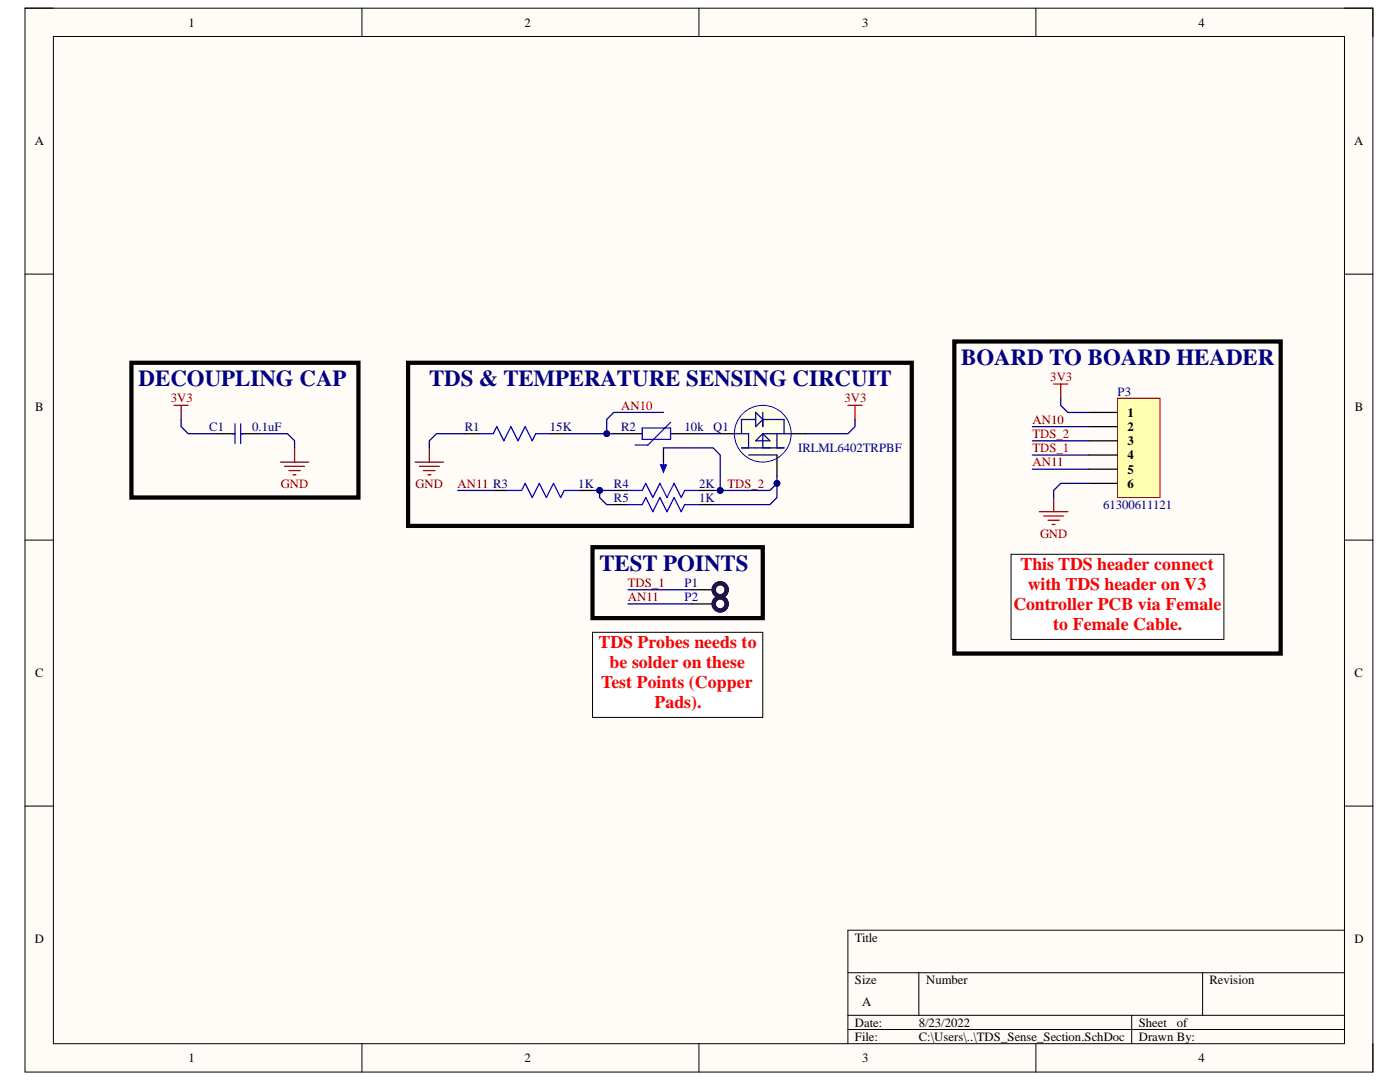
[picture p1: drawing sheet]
<svg xmlns="http://www.w3.org/2000/svg" width="279mm" height="216mm" viewBox="0 0 279 216" stroke-linecap="round" stroke-linejoin="round" font-family="sans-serif">
<path d="M5 1.6h269v212.3h-269z" fill-rule="evenodd" fill="#fffcf8"/>
<path d="M5 1.6h269v212.3h-269z" fill="none" stroke="#000" stroke-width=".2"/>
<path d="M10.7 7.3h257.6v201h-257.6z" fill-rule="evenodd" fill="#fffcf8"/>
<g fill="none" stroke="#000" stroke-width=".2">
<path d="M5 1.6h5.7M10.7 7.3h257.6v201h-257.6zM72.2 1.6v5.7M139.5 1.6v5.7M206.7 1.6v5.7M268.3 1.6h5.7v5.7M5 54.7h5.7M268.3 54.7h5.7M5 107.8h5.7M268.3 107.8h5.7M5 160.8h5.7M268.3 160.9h5.7"/>
<path d="M169.2 194.1h99.1M183.4 194.1v8.5M240 194.1v8.5M268.3 185.6h-99.1v22.7M72.2 208.3v5.6M139.5 208.3v5.6M169.2 202.6h99.1M169.2 205.4h99.1M206.7 208.3v5.6M225.9 202.6v5.7M274 208.3v5.6"/>
</g>
<circle cx="152.2" cy="86.5" r="5.7" fill="#ffffe8"/>
<circle cx="152.2" cy="86.5" r="5.7" fill="none" stroke="#00f" stroke-width=".2"/>
<path d="M43.2 86.5h3.7M48 86.5h3.7M92.8 86.5h2.8M109.8 86.5h2.8M122.5 86.5h5.7M133.8 86.5h5.7M143.7 86.5h2.9M155.1 90.8v4.2M157.9 86.5h2.8M138.1 117.7h4.2M138.1 120.5h4.2" fill="none" stroke="#000" stroke-width=".25"/>
<path d="M146.6 86.5h2.8v2.9M148 89.4h8.5M149.4 90.8h5.7M150.8 83.7h-2.8v2.8M150.8 88l1.4-1.5 1.4 1.5zM150.8 82.3l1.4 1.4-1.4 1.4zM152.2 86.5h5.7M152.2 82.3v2.8M152.2 86.5v2.9M152.2 83.7h4.3v2.8M155.1 86.5v2.9" fill="none" stroke="#0c0087" stroke-width=".25"/>
<g fill="none" stroke="#800000" stroke-width=".25">
<path d="M34.7 80.9h2.9M36.1 80.9v2.8M56 92.2h5.6M56.8 93.1h4M57.7 93.9h2.2M58.5 94.7h.6M58.8 89.4v2.8M82.9 92.2h5.6M83.7 93.1h4M84.6 93.9h2.2M85.4 94.7h.6M85.7 89.4v2.8"/>
<path d="M169.2 80.9h2.8M170.6 80.9v2.8"/>
</g>
<path d="M46.3 86.5h.6M46.9 84.6v3.9M48 86.5h.6M48 84.6v3.9M95.6 86.5h2.8l.7-1.4 1.5 2.9 1.4-2.9 1.4 2.9 1.4-2.9 1.4 2.9 .7-1.5h2.9M128.2 85.4h5.6v2.3h-5.6zM133.8 84.3l-4.5 4.5h-2.6" fill="none" stroke="#00f" stroke-width=".25"/>
<g fill="none" stroke="#20124d" stroke-width=".85">
<circle cx="143.7" cy="117.7" r="1.3"/>
<circle cx="143.7" cy="120.5" r="1.3"/>
</g>
<path d="M223 79.5h8.5v19.8h-8.5z" fill-rule="evenodd" fill="#ffffb0"/>
<path d="M223 79.5h8.5v19.8h-8.5z" fill="none" stroke="#800000" stroke-width=".2"/>
<path d="M98.4 97.9h2.9M115.4 97.9h2.8M217.4 82.3h5.6M217.4 85.1h5.6M217.4 88h5.6M217.4 90.8h5.6M217.4 93.6h5.6M217.4 96.5h5.6M122.5 100.7h2.8M139.5 100.7h2.8" fill="none" stroke="#000" stroke-width=".25"/>
<path d="M210.3 76.6h2.8M211.7 76.6v2.9M210.3 99.3v2.8M207.4 102.1h5.7M208.3 103h4M209.1 103.8h2.3M210 104.7h.6" fill="none" stroke="#800000" stroke-width=".25"/>
<path d="M101.3 97.9h2.8l.7-1.4 1.4 2.8 1.4-2.8 1.4 2.8 1.5-2.8 1.4 2.8 .7-1.4h2.8M125.3 100.7h2.9l.7-1.4 1.4 2.8 1.4-2.8 1.4 2.8 1.4-2.8 1.4 2.8 .8-1.4h2.8" fill="none" stroke="#00f" stroke-width=".25"/>
<path d="M26.2 72.4h45.3v26.9h-45.3zM81.4 72.4h100.6v32.5h-100.6zM190.5 68.1h65.1v62.3h-65.1zM118.2 109.2h34v14.1h-34z" fill="none" stroke="#000" stroke-width=".85"/>
<path d="M112.6 86.5h9.9M139.5 86.5h4.2M170.6 83.7v1.4l-1.4 1.4h-8.5" fill="none" stroke="#000080" stroke-width=".25"/>
<circle cx="121.1" cy="86.5" r=".57" fill="#000080"/>
<circle cx="121.1" cy="86.5" r=".57" fill="none" stroke="#000080" stroke-width=".2"/>
<path d="M132.4 82.3h-9.9l-1.4 1.4v2.8" fill="none" stroke="#000080" stroke-width=".25"/>
<circle cx="121.1" cy="86.5" r=".57" fill="#000080"/>
<circle cx="121.1" cy="86.5" r=".57" fill="none" stroke="#000080" stroke-width=".2"/>
<path d="M211.7 79.5v1.4l1.4 1.4h4.3M36.1 83.7v1.4l1.5 1.4h5.6M51.7 86.5h5.7l1.4 1.5v1.4M155.1 96.5v2.8l-1.5 1.4h-11.3M206 85.1h11.4M206 88h11.4M206 90.8h11.4M206 93.6h11.4M217.4 96.5h-5.7l-1.4 1.4v1.4" fill="none" stroke="#000080" stroke-width=".25"/>
<circle cx="155.1" cy="96.4" r=".57" fill="#000080"/>
<circle cx="155.1" cy="96.4" r=".57" fill="none" stroke="#000080" stroke-width=".2"/>
<path d="M118.2 97.9h4.3" fill="none" stroke="#000080" stroke-width=".25"/>
<circle cx="119.7" cy="97.9" r=".57" fill="#000080"/>
<circle cx="119.7" cy="97.9" r=".57" fill="none" stroke="#000080" stroke-width=".2"/>
<path d="M91.4 97.9h7M92.8 86.5h-5.7l-1.4 1.5v1.4M119.7 97.9v1.4l1.4 1.4h1.4M125.3 117.7h12.8M125.3 120.5h12.8" fill="none" stroke="#000080" stroke-width=".25"/>
<circle cx="119.7" cy="97.9" r=".57" fill="#000080"/>
<circle cx="119.7" cy="97.9" r=".57" fill="none" stroke="#000080" stroke-width=".2"/>
<path d="M142.3 97.9h1.4" fill="none" stroke="#000080" stroke-width=".25"/>
<circle cx="143.7" cy="97.9" r=".57" fill="#000080"/>
<circle cx="143.7" cy="97.9" r=".57" fill="none" stroke="#000080" stroke-width=".2"/>
<path d="M118.2 126.2h34v17h-34z" fill-rule="evenodd" fill="#fff"/>
<path d="M118.2 126.2h34v17h-34z" fill="none" stroke="#000" stroke-width=".2"/>
<path d="M201.8 110.6h42.5v17h-42.5z" fill-rule="evenodd" fill="#fff"/>
<path d="M201.8 110.6h42.5v17h-42.5z" fill="none" stroke="#000" stroke-width=".2"/>
<path d="M122.5 97.9h2.8M139.5 97.9h2.8" fill="none" stroke="#000" stroke-width=".25"/>
<path d="M125.3 97.9h2.9l.7-1.4 1.4 2.8 1.4-2.8 1.4 2.8 1.4-2.8 1.4 2.8 .8-1.4h2.8M132.4 92.2v1.4" fill="none" stroke="#00f" stroke-width=".25"/>
<path d="M131.8 92.8h1.2l-.6 1.4z" fill="#00f"/>
<path d="M131.8 92.8h1.2l-.6 1.4z" fill="none" stroke="#00f" stroke-width=".25"/>
<path d="M132.4 89.4v2.8" fill="none" stroke="#000" stroke-width=".25"/>
<path d="M132.4 89.4h9.9l1.4 1.4v7.1h9.9l1.5-1.4v-1.5" fill="none" stroke="#000080" stroke-width=".25"/>
<circle cx="155.1" cy="96.4" r=".57" fill="#000080"/>
<circle cx="155.1" cy="96.4" r=".57" fill="none" stroke="#000080" stroke-width=".2"/>
<circle cx="143.7" cy="97.9" r=".57" fill="#000080"/>
<circle cx="143.7" cy="97.9" r=".57" fill="none" stroke="#000080" stroke-width=".2"/>
<g font-size="4.6" fill="#000080">
<text x="27.6" y="77.1">DECOUPLING CAP</text>
<text x="85.6" y="77.1">TDS &amp; TEMPERATURE SENSING CIRCUIT</text>
<text x="191.8" y="72.8">BOARD TO BOARD HEADER</text>
<text x="119.6" y="113.8">TEST POINTS</text>
</g>
<g font-size="3.5" fill="#f00">
<text x="203.7" y="113.8">This TDS header connect</text>
<text x="205.1" y="117.7">with TDS header on V3</text>
<text x="202.2" y="121.7">Controller PCB via Female</text>
<text x="210.2" y="125.7">to Female Cable.</text>
<text x="119.5" y="129.3">TDS Probes needs to</text>
<text x="120" y="137.3">Test Points (Copper</text>
<text x="121.7" y="133.3">be solder on these</text>
<text x="130.6" y="141.2">Pads).</text>
</g>
<g font-size="2.5">
<text x="37.6" y="5.3">1</text>
<text x="104.7" y="5.3">2</text>
<text x="172.1" y="5.3">3</text>
<text x="239.2" y="5.3">4</text>
<text x="6.9" y="29">A</text>
<text x="270.2" y="29">A</text>
<text x="7" y="82.1">B</text>
<text x="225" y="83.2">1</text>
<text x="270.4" y="82.1">B</text>
<text x="225" y="86">2</text>
<text x="225" y="88.8">3</text>
<text x="225" y="91.6">4</text>
<text x="225" y="94.5">5</text>
<text x="225" y="97.3">6</text>
<text x="7" y="135.1">C</text>
<text x="270.3" y="135.1">C</text>
<text x="6.9" y="188.2">D</text>
<text x="170.6" y="187.9">Title</text>
<text x="270.3" y="188.2">D</text>
<text x="170.6" y="196.3">Size</text>
<text x="184.8" y="196.3">Number</text>
<text x="241.4" y="196.3">Revision</text>
<text x="172.1" y="200.6">A</text>
<text x="170.6" y="204.9">Date:</text>
<text x="170.6" y="207.7">File:</text>
<text x="183.4" y="204.9">8/23/2022</text>
<text x="183.4" y="207.7">C:\Users\..\TDS_Sense_Section.SchDoc</text>
<text x="227.3" y="204.9">Sheet</text>
<text x="227.3" y="207.7">Drawn By:</text>
<text x="234.9" y="204.9">of</text>
<text x="37.6" y="212">1</text>
<text x="104.7" y="212">2</text>
<text x="172.1" y="212">3</text>
<text x="239.2" y="212">4</text>
</g>
<g font-size="2.5" fill="#800000">
<text x="209.6" y="76.1">3V3</text>
<text x="34.1" y="80.3">3V3</text>
<text x="124" y="81.7">AN10</text>
<text x="168.5" y="80.3">3V3</text>
<text x="206" y="87.4">TDS_2</text>
<text x="206" y="84.6">AN10</text>
<text x="206" y="90.3">TDS_1</text>
<text x="206" y="93.1">AN11</text>
<text x="56.1" y="97.3">GND</text>
<text x="82.9" y="97.3">GND</text>
<text x="91.3" y="97.3">AN11 R3</text>
<text x="145.2" y="97.3">TDS_2</text>
<text x="207.6" y="107.3">GND</text>
<text x="125.3" y="117.1">TDS_1</text>
<text x="125.3" y="119.9">AN11</text>
</g>
<g font-size="2.5" fill="#000080">
<text x="223" y="78.9">P3</text>
<text x="41.8" y="86">C1</text>
<text x="50.3" y="86">0.1uF</text>
<text x="92.8" y="86">R1</text>
<text x="109.7" y="86">15K</text>
<text x="124" y="86">R2</text>
<text x="136.6" y="86">10k</text>
<text x="142.3" y="86">Q1</text>
<text x="159.3" y="90.3">IRLML6402TRPBF</text>
<text x="115.4" y="97.3">1K</text>
<text x="122.5" y="100.2">R5</text>
<text x="122.5" y="97.3">R4</text>
<text x="139.5" y="100.2">1K</text>
<text x="139.5" y="97.3">2K</text>
<text x="220.2" y="101.6">61300611121</text>
<text x="136.6" y="117.1">P1</text>
<text x="136.6" y="119.9">P2</text>
</g>
</svg>
